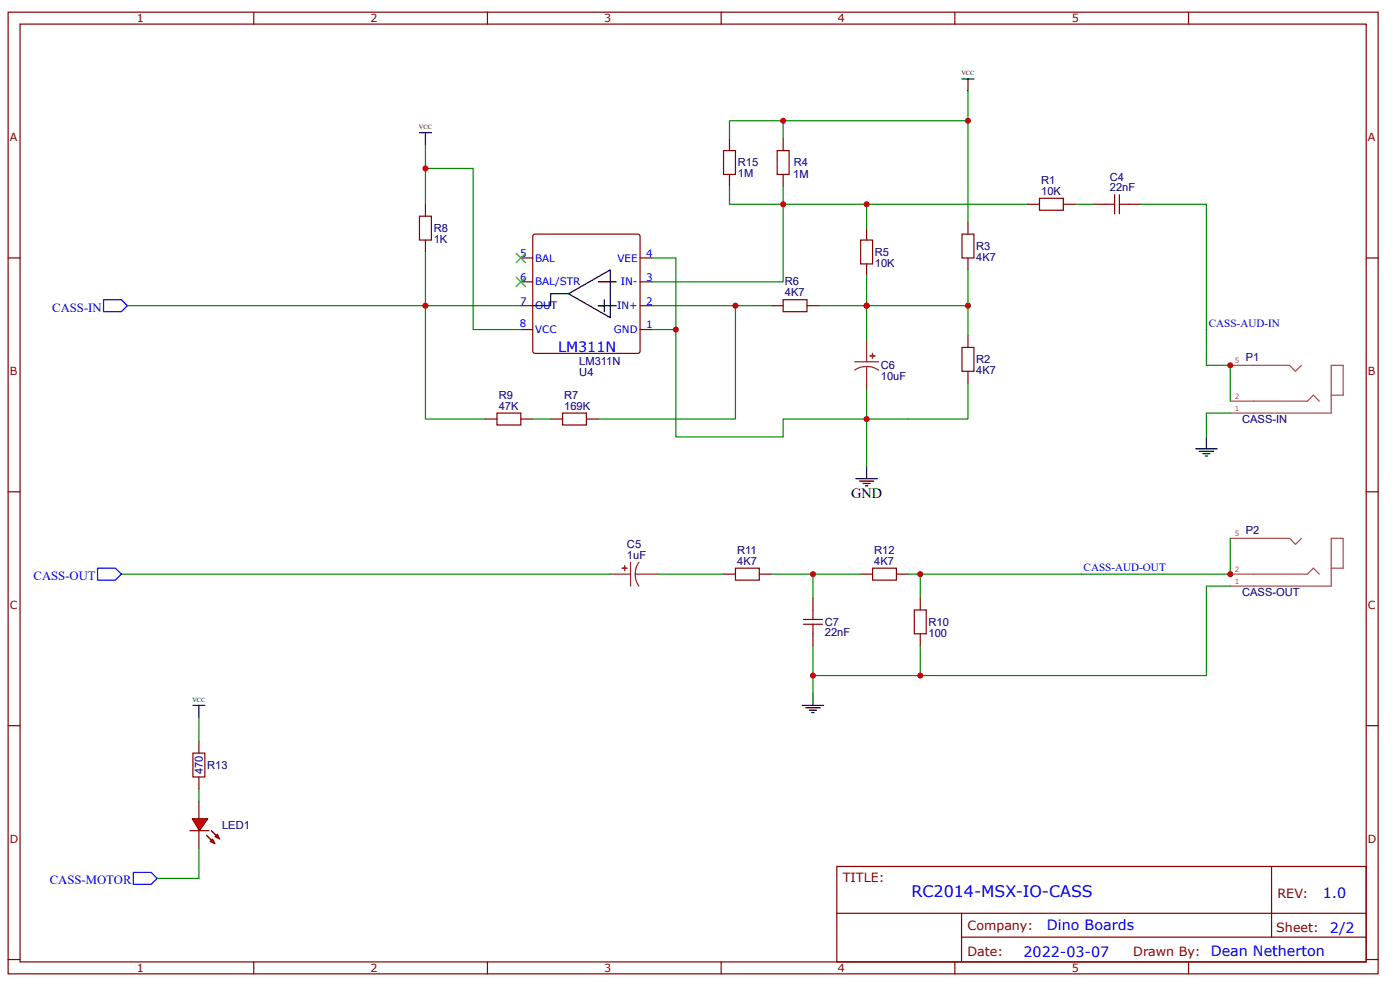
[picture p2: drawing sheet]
<svg xmlns="http://www.w3.org/2000/svg" width="297mm" height="210mm" viewBox="0 0 297 210" stroke-linecap="round" stroke-linejoin="round" font-family="sans-serif">
<g fill="none" stroke="#800" stroke-width=".25">
<path d="M1.7 2.6h290.7v203.9h-290.7zM4.3 5.1h285.5v198.8h-285.5zM53.8 2.6v2.5M103.4 2.6v2.5M153 2.6v2.5M202.6 2.6v2.5M252.1 2.6v2.5M1.7 54.7h2.6M110.5 54.7h2.5M110.5 59.7h2.5M113.2 49.8l.3-.2h21.8l.3 .2 .2 .3v24.3l-.2 .4-.3 .1h-21.8l-.3-.1-.2-.4v-24.3zM135.8 54.7h2.5"/>
<path d="M135.8 59.7h2.5M289.8 54.7h2.6M110.5 69.9h2.5M110.5 64.8h2.5M135.8 69.9h2.5M135.8 64.8h2.5M1.7 104.3h2.6M289.8 104.3h2.6M1.7 153.8h2.6M289.8 153.8h2.6M177.5 183.7h112.3v20.2h-112.3zM177.6 193.6h112.1"/>
<path d="M204 198.7h85.7M204 193.6v10.1M269.8 183.7v15M1.7 203.4h2.6M53.8 203.9v2.6M103.4 203.9v2.6M153 203.9v2.6M202.6 203.9v2.6M252.1 203.9v2.6M289.8 203.4h2.6"/>
</g>
<path d="M261 114.1h12.6l1.2 1.3 1.3-1.3M261 121.7h16.4l1.2-1.2 1.3 1.2M282.4 120.5h2.6v-6.4h-2.6v10.2h-21.4" fill="none" stroke="#a54b4b" stroke-width=".25"/>
<path d="M126.9 59.7h3.8M120.6 62.3l8.9-5.1v10.1zM120.6 62.3h-3.8v2.5h-3.8M128.2 64.8h-1.3h3.8M128.2 63.5v2.6" fill="none" stroke="#000" stroke-width=".25"/>
<path d="M138.3 54.7h5.1v37.9h22.7v-3.8h26.6M138.3 69.9h5.1" fill="none" stroke="#080" stroke-width=".25"/>
<path d="M22 63.5h3.8l1.2 1.3-1.2 1.3h-3.8z" fill="none" stroke="#00f" stroke-width=".25"/>
<path d="M133.8 119.2v5.1M135.5 119.2a4.1 4.1 0 0 0-.7 2.5M129.5 121.7h4.3M134.8 121.7a4.1 4.1 0 0 0 .7 2.6M134.8 121.7h4.8" fill="none" stroke="#8d2323" stroke-width=".25"/>
<path d="M132.5 120v1z" fill="#8d2323"/>
<path d="M132.5 120v1z" fill="none" stroke="#8d2323" stroke-width=".25"/>
<path d="M132 120.5h1z" fill="#8d2323"/>
<path d="M181.3 76.7h5.1M183.9 77.7a4.1 4.1 0 0 0-2.6 .8M183.9 77.7a4.1 4.1 0 0 1 2.5 .8M183.9 72.4v4.3M183.9 77.7v4.8M132 120.5h1z" fill="none" stroke="#8d2323" stroke-width=".25"/>
<g fill="none" stroke="#080" stroke-width=".25">
<path d="M90.3 35.7h10.1v34.2h10.1M90.3 30.7v12.6M90.3 53.4v11.4h20.2M27 64.8h63.3v24h12.6M138.3 64.8h17.7v24h-29.1M156 64.8h7.6M25.8 121.7h103.7M139.6 121.7h13.9M163.6 121.7h8.9v5.1M172.5 121.7h10.1M172.5 136.9v10.1M192.7 121.7h2.5v5.1"/>
<path d="M195.2 136.9v6.3h-22.7M261 124.3h-5.1v18.9h-60.7M33.3 186.2h8.9"/>
</g>
<g fill="none" stroke="#800" stroke-width=".25">
<path d="M89 45.8h2.5v5.1h-2.5zM90.3 43.3v2.5M90.3 50.9v2.5M163.6 64.8h2.5M166.1 63.5h5.1v2.6h-5.1zM171.2 64.8h2.5M116.8 88.8h2.5M119.3 87.6h5.1v2.5h-5.1zM124.4 88.8h2.5M153.5 121.7h2.5M156 120.5h5.1v2.5h-5.1zM161.1 121.7h2.5"/>
<path d="M172.5 126.8v2.5M172.5 134.4v2.5M182.6 121.7h2.5M185.1 120.5h5.1v2.5h-5.1zM190.2 121.7h2.5M194 129.3h2.5v5.1h-2.5zM195.2 126.8v2.5M195.2 134.4v2.5"/>
</g>
<path d="M170.4 131.3h4.1M170.4 132.3h4.1M172.5 129.3v2M172.5 132.3v2.1" fill="none" stroke="#a00000" stroke-width=".25"/>
<path d="M170.2 149.5h4.5M171 150.1h3M171.7 150.6h1.5M172.2 151.1h.5M172.5 147v2.5" fill="none" stroke="#000" stroke-width=".25"/>
<path d="M28.3 185h3.8l1.2 1.2-1.2 1.3h-3.8z" fill="none" stroke="#00f" stroke-width=".25"/>
<path d="M184.6 75.4l1 .1z" fill="#8d2323"/>
<path d="M184.6 75.4l1 .1z" fill="none" stroke="#8d2323" stroke-width=".25"/>
<path d="M185.1 74.9v1z" fill="#8d2323"/>
<path d="M185.1 74.9v1z" fill="none" stroke="#8d2323" stroke-width=".25"/>
<g fill="none" stroke="#080" stroke-width=".25">
<path d="M205.4 19.3v6.3h-39.3v3.8M166.1 39.5v3.8M205.4 25.6h-.3h.3v21.5M183.9 58.5v6.3h21.5v6.3M183.9 48.4v-5.1h-17.8v16.4h-27.8M183.9 43.3h34.1M205.4 57.2v7.6M228.1 43.3h3.8M242 43.3h13.9v34.2M173.7 64.8h10.2v7.6M183.9 82.5v16.5M205.4 81.3v7.5h-12.7"/>
<path d="M261 114.1v7.6h-65.8"/>
</g>
<path d="M183.9 99v2.5M181.6 101.5h4.5M182.3 102h3.1M183.1 102.5h1.5M183.6 103h.5" fill="none" stroke="#000" stroke-width=".25"/>
<g fill="none" stroke="#800" stroke-width=".25">
<path d="M164.9 31.9h2.5v5.1h-2.5zM166.1 29.4v2.5M166.1 37v2.5M182.6 50.9h2.5v5.1h-2.5zM183.9 48.4v2.5M183.9 56v2.5M204.1 49.6h2.5v5.1h-2.5zM205.4 47.1v2.5M205.4 54.7v2.5M218 43.3h2.5M220.5 42h5.1v2.6h-5.1zM225.6 43.3h2.5"/>
<path d="M231.9 43.3h2.5M239.5 43.3h2.5M204.1 73.7h2.5v5h-2.5zM205.4 71.1v2.6M205.4 78.7v2.6"/>
</g>
<path d="M234.4 43.3h2.1M236.5 41.3v4M237.5 41.3v4M237.5 43.3h2" fill="none" stroke="#a00000" stroke-width=".25"/>
<g fill="#000">
<path d="M109.5 53.7l2 2zM109.5 55.7l2-2z"/>
<path d="M109.5 58.7l2 2.1zM111.5 58.7l-2 2.1z"/>
<path d="M255.9 69.6v.5zM255.7 69.9h.5z"/>
<path d="M229.4 121.5v.5zM229.1 121.7h.5z"/>
</g>
<path d="M109.5 53.7l2 2M109.5 58.7l2 2.1M111.5 53.7l-2 2M111.5 58.7l-2 2.1" fill="none" stroke="#3c3" stroke-width=".25"/>
<path d="M20.7 120.5h3.8l1.3 1.2-1.3 1.3h-3.8z" fill="none" stroke="#00f" stroke-width=".25"/>
<path d="M40.8 173.6h3.3l-1.8 2.5z" fill="#f00"/>
<path d="M40.3 176.1h4M40.8 173.6h3.3l-1.8 2.5z" fill="none" stroke="#800" stroke-width=".25"/>
<path d="M44.8 176.1l1.1 1z" fill="#800"/>
<path d="M44.8 176.1l1.1 1" fill="none" stroke="#800" stroke-width=".25"/>
<path d="M43.8 177.1l1 1z" fill="#800"/>
<path d="M43.8 177.1l1 1" fill="none" stroke="#800" stroke-width=".25"/>
<path d="M46.1 176.9l.5 1-1-.5z" fill="#f00"/>
<path d="M46.1 176.9l.5 1-1-.5z" fill="none" stroke="#800" stroke-width=".25"/>
<path d="M45.1 177.9l.5 1-1-.5z" fill="#f00"/>
<path d="M153.5 31.9h2.5v5.1h-2.5zM154.8 29.4v2.5M154.8 37v2.5M102.9 88.8h2.5M105.4 87.6h5.1v2.5h-5.1zM110.5 88.8h2.5M40.9 159.7h2.6v5h-2.6zM42.2 157.1v2.6M42.2 164.7v2.6M42.2 169.8v3.8M42.2 176.1v3.8M45.1 177.9l.5 1-1-.5z" fill="none" stroke="#800" stroke-width=".25"/>
<path d="M154.8 39.5v3.8h11.3M166.1 25.6h-11.3v3.8M255.9 77.5h5.1v7.5M113 88.8h3.8M261 87.6h-5.1v5M42.2 152.1v5M42.2 167.3v2.5M42.2 179.9v6.3" fill="none" stroke="#080" stroke-width=".25"/>
<path d="M204.1 16.7h2.5M205.4 16.7v2.6M89 28.1h2.5M90.3 28.1v2.6M253.7 95.2h4.5M254.4 95.7h3.1M255.2 96.2h1.5M255.7 96.7h.5M255.9 92.6v2.6M40.9 149.5h2.6M42.2 149.5v2.6" fill="none" stroke="#000" stroke-width=".25"/>
<path d="M261 77.5h12.6l1.2 1.2 1.3-1.2M261 85h16.4l1.2-1.2 1.3 1.2M282.4 83.8h2.6v-6.3h-2.6v10.1h-21.4" fill="none" stroke="#a54b4b" stroke-width=".25"/>
<g fill="#c00">
<circle cx="172.5" cy="121.7" r=".63"/>
<circle cx="172.5" cy="143.2" r=".63"/>
<circle cx="195.2" cy="143.2" r=".63"/>
<circle cx="90.3" cy="35.7" r=".63"/>
<circle cx="90.3" cy="64.8" r=".63"/>
<circle cx="156" cy="64.8" r=".63"/>
<circle cx="166.1" cy="43.3" r=".63"/>
<circle cx="183.9" cy="64.8" r=".63"/>
<circle cx="143.4" cy="69.9" r=".63"/>
<circle cx="183.9" cy="43.3" r=".63"/>
<circle cx="205.4" cy="64.8" r=".63"/>
<circle cx="205.4" cy="25.6" r=".63"/>
<circle cx="183.9" cy="88.8" r=".63"/>
<circle cx="195.2" cy="121.7" r=".63"/>
<circle cx="261" cy="77.5" r=".63"/>
<circle cx="261" cy="121.7" r=".63"/>
<circle cx="166.1" cy="25.6" r=".63"/>
</g>
<text font-size="3.4" fill="#00f" x="193.4" y="190.2">RC2014-MSX-IO-CASS</text>
<g font-size="3" fill="#00f">
<text x="118.4" y="74.5">LM311N</text>
<text x="280.6" y="190.3">1.0</text>
<text x="222.1" y="197.2">Dino Boards</text>
<text x="282.2" y="197.7">2/2</text>
<text x="217.1" y="202.8">2022-03-07</text>
<text x="256.9" y="202.7">Dean Netherton</text>
</g>
<text font-size="3" x="180.6" y="105.5">GND</text>
<g font-size="2.7" fill="#00f">
<text x="11.1" y="66.1">CASS-IN</text>
<text x="7.1" y="123">CASS-OUT</text>
<text x="10.6" y="187.5">CASS-MOTOR</text>
</g>
<g font-size="2.7" fill="#800">
<text x="178.8" y="187">TITLE:</text>
<text x="271" y="190.3">REV:</text>
<text x="205.3" y="197.2">Company:</text>
<text x="270.8" y="197.6">Sheet:</text>
<text x="205.3" y="202.7">Date:</text>
<text x="240.4" y="202.7">Drawn By:</text>
</g>
<g font-size="2.4" fill="#800">
<text x="29" y="4.7">1</text>
<text x="78.6" y="4.7">2</text>
<text x="128.2" y="4.7">3</text>
<text x="177.8" y="4.7">4</text>
<text x="227.4" y="4.7">5</text>
<text x="2.1" y="29.9">A</text>
<text x="290.2" y="29.9">A</text>
<text x="2.1" y="79.5">B</text>
<text x="290.2" y="79.5">B</text>
<text x="2.1" y="129.1">C</text>
<text x="290.2" y="129.1">C</text>
<text x="2.1" y="178.6">D</text>
<text x="290.2" y="178.6">D</text>
<text x="29" y="206.1">1</text>
<text x="78.6" y="206.1">2</text>
<text x="128.2" y="206.1">3</text>
<text x="177.8" y="206.1">4</text>
<text x="227.4" y="206.1">5</text>
</g>
<g font-size="2.4" fill="#000080">
<text x="156.5" y="35.3">R15</text>
<text x="168.4" y="35.3">R4</text>
<text x="156.5" y="37.6">1M</text>
<text x="168.3" y="37.8">1M</text>
<text x="220.9" y="41.3">10K</text>
<text x="220.9" y="39">R1</text>
<text x="235.5" y="40.5">22nF</text>
<text x="235.5" y="38.3">C4</text>
<text x="92" y="51.5">1K</text>
<text x="92" y="49.2">R8</text>
<text x="207.1" y="53">R3</text>
<text x="185.6" y="56.5">10K</text>
<text x="185.6" y="54.2">R5</text>
<text x="207.1" y="55.3">4K7</text>
<text x="166.5" y="62.8">4K7</text>
<text x="166.5" y="60.5">R6</text>
<text x="122.9" y="77.5">LM311N</text>
<text x="207.1" y="77">R2</text>
<text x="264.3" y="76.5">P1</text>
<text x="122.9" y="79.7">U4</text>
<text x="186.9" y="80.5">10uF</text>
<text x="186.9" y="78.3">C6</text>
<text x="207.1" y="79.3">4K7</text>
<text x="105.8" y="86.8">47K</text>
<text x="105.8" y="84.5">R9</text>
<text x="119.7" y="86.8">169K</text>
<text x="119.7" y="84.5">R7</text>
<text x="263.5" y="89.7">CASS-IN</text>
<text x="264.3" y="113.2">P2</text>
<text x="133" y="118.4">1uF</text>
<text x="133" y="116.1">C5</text>
<text x="156.4" y="119.7">4K7</text>
<text x="156.4" y="117.4">R11</text>
<text x="185.5" y="119.7">4K7</text>
<text x="185.5" y="117.4">R12</text>
<text x="263.5" y="126.4">CASS-OUT</text>
<text x="175" y="134.9">22nF</text>
<text x="175" y="132.7">C7</text>
<text x="197" y="135">100</text>
<text x="197" y="132.7">R10</text>
<text x="43" y="164.2" transform="rotate(-90 43 164.2)">470</text>
<text x="44" y="163">R13</text>
<text x="47.1" y="175.7">LED1</text>
</g>
<g font-size="2.4" fill="#00f">
<text x="256.4" y="69.2">CASS-AUD-IN</text>
<text x="229.9" y="121.1">CASS-AUD-OUT</text>
</g>
<g font-size="2.2" fill="#00f">
<text x="110.4" y="54.4">5</text>
<text x="110.4" y="59.5">6</text>
<text x="113.5" y="55.5">BAL</text>
<text x="131" y="55.5">VEE</text>
<text x="137.1" y="59.5">3</text>
<text x="137.1" y="54.4">4</text>
<text x="110.4" y="64.6">7</text>
<text x="113.5" y="60.5">BAL/STR</text>
<text x="113.5" y="65.6">OUT</text>
<text x="130.9" y="65.6">IN+</text>
<text x="131.7" y="60.5">IN-</text>
<text x="137.1" y="64.6">2</text>
<text x="110.3" y="69.3">8</text>
<text x="113.5" y="70.6">VCC</text>
<text x="130.3" y="70.6">GND</text>
<text x="137.1" y="69.6">1</text>
</g>
<g font-size="1.5" fill="#a54b4b">
<text x="261.9" y="77">5</text>
<text x="261.9" y="87.1">1</text>
<text x="261.9" y="84.5">2</text>
<text x="261.9" y="113.6">5</text>
<text x="261.9" y="123.8">1</text>
<text x="261.9" y="121.2">2</text>
</g>
<g font-size="1.3">
<text x="204" y="15.9">VCC</text>
<text x="88.9" y="27.3">VCC</text>
<text x="40.8" y="148.7">VCC</text>
</g>
</svg>
